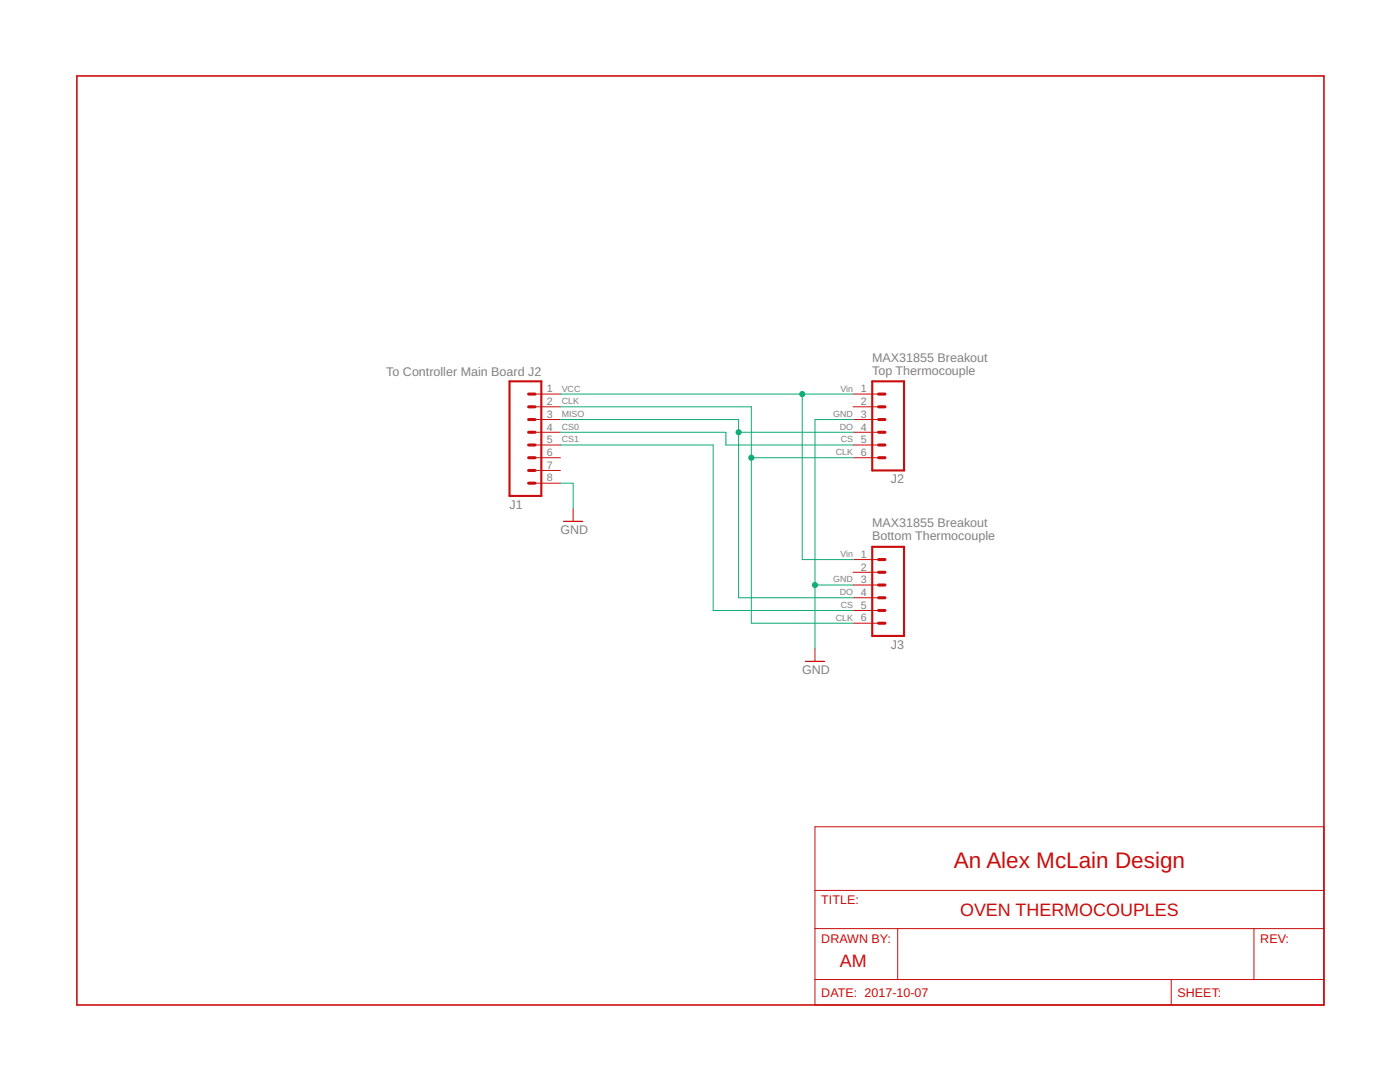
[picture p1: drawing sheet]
<svg xmlns="http://www.w3.org/2000/svg" width="279mm" height="216mm" viewBox="0 0 279 216" stroke-linecap="round" stroke-linejoin="round" font-family="sans-serif">
<path d="M15.3 15.2h248.9v185.3h-248.9z" fill="none" stroke="#c90d0c" stroke-width=".32"/>
<g fill="none" stroke="#c90d0c" stroke-width=".2">
<path d="M106.8 78.6h5M170.3 78.6h5M106.8 81.2h5M106.8 83.7h5M106.8 86.3h5M106.8 88.8h5M106.8 91.3h5M106.8 93.9h5M106.8 96.4h5M170.3 81.2h5M170.3 83.7h5M170.3 86.3h5"/>
<path d="M170.3 88.8h5M170.3 91.3h5M114.4 101.5v2.5M170.3 111.7h5M170.3 114.2h5M170.3 116.7h5M170.3 119.3h5M162.6 129.4v2.6M170.3 121.8h5M170.3 124.4h5M162.6 165h101.6v35.5h-101.6zM162.6 177.7h101.6"/>
<path d="M162.6 185.3h101.6M162.6 195.5h101.6M179.2 185.3v10.2M233.7 195.5v5M250.3 185.3v10.2"/>
</g>
<path d="M101.7 76.1h6.3v22.9h-6.3zM174.1 76.1h6.3v17.8h-6.3zM174.1 109.1h6.3v17.8h-6.3z" fill="none" stroke="#c90d0c" stroke-width=".42"/>
<g fill="none" stroke="#c90d0c" stroke-width=".61">
<path d="M105.5 78.6h1.3M175.3 78.6h1.3M105.5 83.7h1.3M105.5 81.2h1.3M105.5 88.8h1.3M105.5 86.3h1.3M105.5 91.3h1.3M105.5 93.9h1.3M105.5 96.4h1.3M175.3 83.7h1.3M175.3 81.2h1.3M175.3 88.8h1.3"/>
<path d="M175.3 86.3h1.3M175.3 91.3h1.3M175.3 116.7h1.3M175.3 114.2h1.3M175.3 111.7h1.3M175.3 119.3h1.3M175.3 121.8h1.3M175.3 124.4h1.3"/>
</g>
<path d="M112.5 104h3.8M160.7 132h3.8" fill="none" stroke="#c90d0c" stroke-width=".25"/>
<path d="M111.8 78.6h58.5M160.1 78.6v33.1h10.2M111.8 96.4h2.6v5.1M111.8 83.7h35.6v35.6h22.9M111.8 81.2h38.1v43.2h20.4M111.8 86.3h33.1v2.5h25.4M111.8 88.8h30.5v33h28M147.4 86.3h22.9M149.9 91.3h20.4M170.3 83.7h-7.7v45.7M162.6 116.7h7.7" fill="none" stroke="#0dab76" stroke-width=".2"/>
<g fill="#0dab76" stroke="#0dab76" stroke-width=".2">
<circle cx="162.6" cy="116.7" r=".51"/>
<circle cx="149.9" cy="91.3" r=".51"/>
<circle cx="147.4" cy="86.3" r=".51"/>
<circle cx="160.1" cy="78.6" r=".51"/>
</g>
<text font-size="4.5" fill="#c90d0c" x="190.4" y="173.1">An Alex McLain Design</text>
<g font-size="3.6" fill="#c90d0c">
<text x="191.6" y="182.8">OVEN THERMOCOUPLES</text>
<text x="167.6" y="192.9">AM</text>
</g>
<g font-size="2.5" fill="#808080">
<text x="77.1" y="75.1">To Controller Main Board J2</text>
<text x="174.1" y="72.2">MAX31855 Breakout</text>
<text x="174.1" y="74.8">Top Thermocouple</text>
<text x="101.7" y="101.5">J1</text>
<text x="177.8" y="96.4">J2</text>
<text x="111.8" y="106.6">GND</text>
<text x="174.1" y="105.2">MAX31855 Breakout</text>
<text x="174.1" y="107.8">Bottom Thermocouple</text>
<text x="177.8" y="129.4">J3</text>
<text x="160.1" y="134.5">GND</text>
</g>
<g font-size="2.5" fill="#c90d0c">
<text x="163.9" y="180.5">TITLE:</text>
<text x="163.9" y="188.1">DRAWN BY:</text>
<text x="251.5" y="188.1">REV:</text>
<text x="163.9" y="199">DATE: 2017-10-07</text>
<text x="235" y="199">SHEET:</text>
</g>
<g font-size="2.1" fill="#808080">
<text x="109.1" y="78.3">1</text>
<text x="109.1" y="80.8">2</text>
<text x="109.1" y="83.4">3</text>
<text x="171.8" y="78.3">1</text>
<text x="171.8" y="80.8">2</text>
<text x="171.8" y="83.4">3</text>
<text x="109.1" y="85.9">4</text>
<text x="109.1" y="88.4">5</text>
<text x="171.8" y="85.9">4</text>
<text x="171.8" y="88.4">5</text>
<text x="109.1" y="91">6</text>
<text x="109.1" y="93.5">7</text>
<text x="171.8" y="91">6</text>
<text x="109.1" y="96.1">8</text>
<text x="171.8" y="111.3">1</text>
<text x="171.8" y="113.8">2</text>
<text x="171.8" y="116.4">3</text>
<text x="171.8" y="118.9">4</text>
<text x="171.8" y="121.5">5</text>
<text x="171.8" y="124">6</text>
</g>
<g font-size="1.8" fill="#808080">
<text x="112.1" y="80.7">CLK</text>
<text x="112.1" y="83.2">MISO</text>
<text x="112.1" y="78.1">VCC</text>
<text x="166.3" y="83.2">GND</text>
<text x="167.7" y="78.1">Vin</text>
<text x="112.1" y="85.8">CS0</text>
<text x="112.1" y="88.3">CS1</text>
<text x="167.6" y="85.8">DO</text>
<text x="167.8" y="88.3">CS</text>
<text x="166.8" y="90.8">CLK</text>
<text x="167.7" y="111.1">Vin</text>
<text x="166.3" y="116.2">GND</text>
<text x="167.6" y="118.8">DO</text>
<text x="166.8" y="123.8">CLK</text>
<text x="167.8" y="121.3">CS</text>
</g>
</svg>
